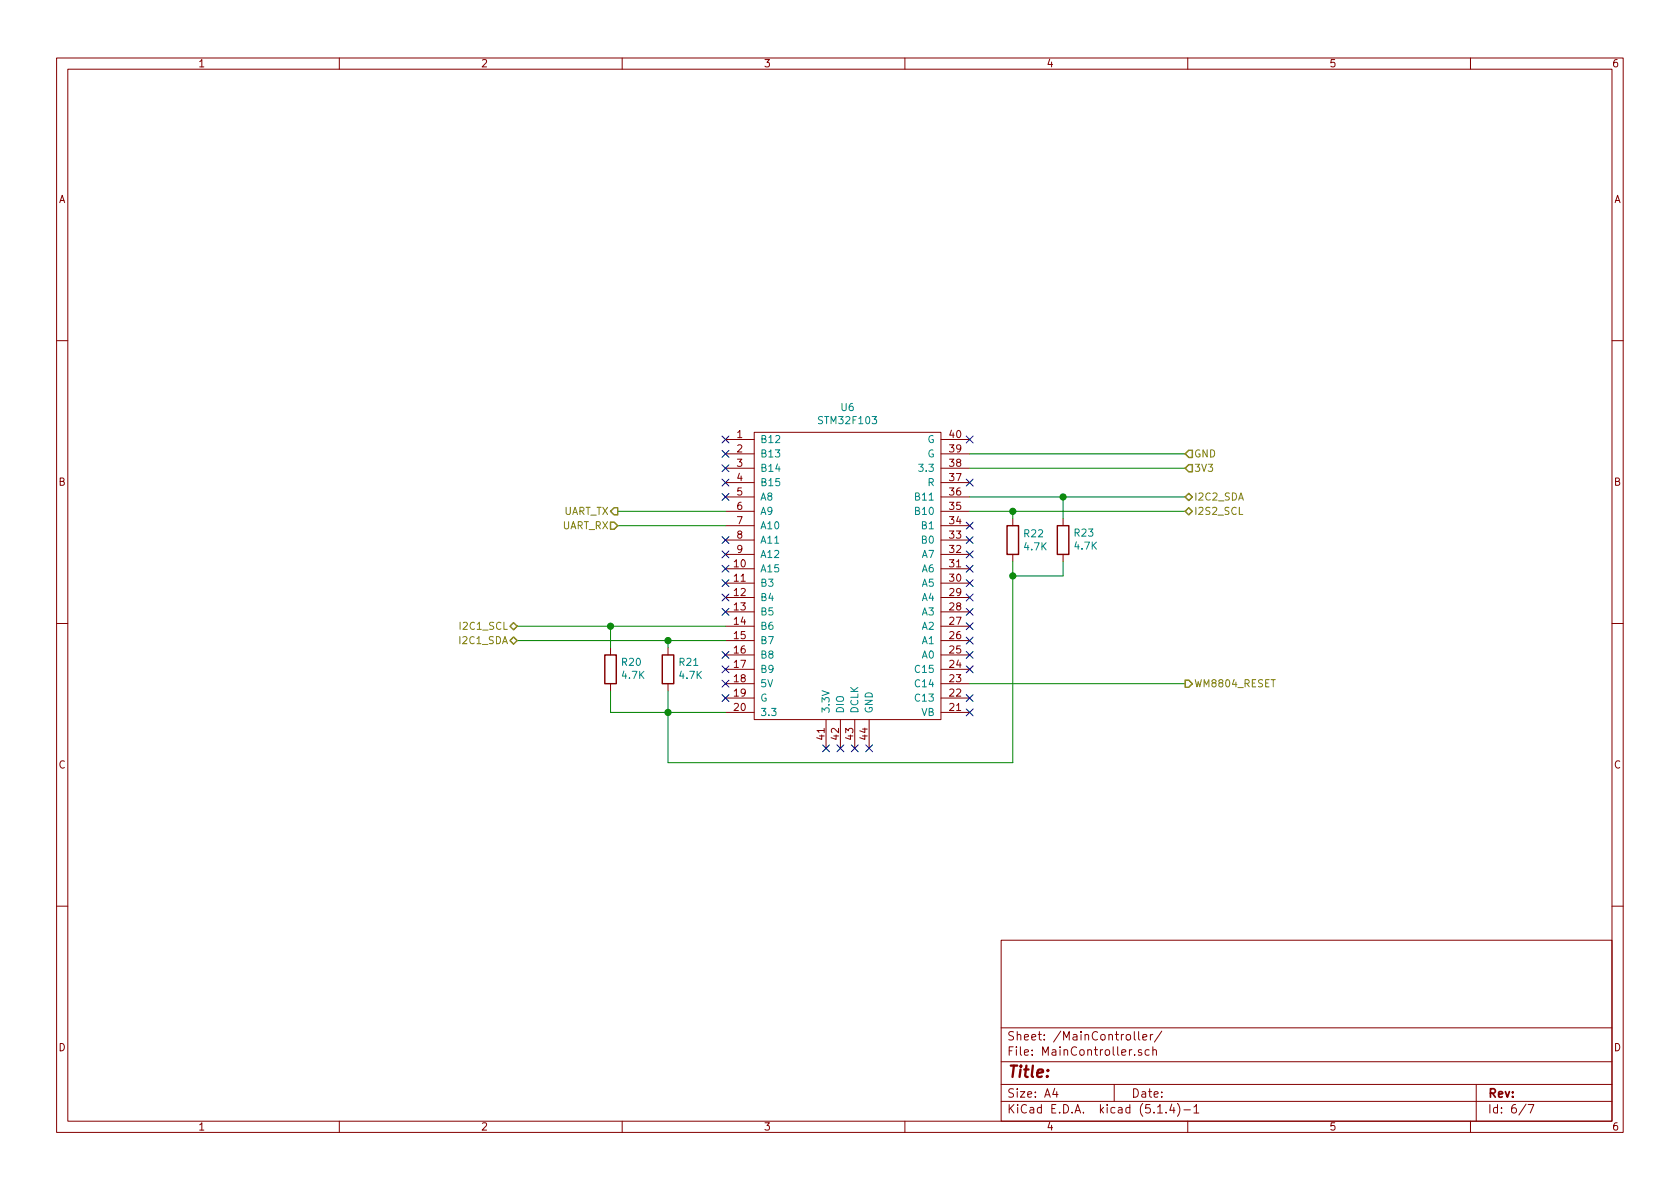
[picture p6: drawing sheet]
EESchema Schematic File Version 4
LIBS:RenaultBT-cache
EELAYER 30 0
EELAYER END
$Descr A4 11693 8268
encoding utf-8
Sheet 6 7
Title ""
Date ""
Rev ""
Comp ""
Comment1 ""
Comment2 ""
Comment3 ""
Comment4 ""
$EndDescr
$Comp
L STM32:STM32F103 U?
U 1 1
P 5900 4000
AR Path="/5D07EA70" Ref="U?"  Part="1" 
AR Path="/5D07E636/5D07EA70" Ref="U6"  Part="1" 
F 0 "U6" H 5900 5175 50  0000 C CNN
F 1 "STM32F103" H 5900 5084 50  0000 C CNN
F 2 "STM32:STM32F103C8T6" H 5900 4150 50  0001 C CNN
F 3 "" H 5900 4150 50  0001 C CNN
	1    5900 4000
	1    0    0    -1  
$EndComp
$Comp
L Device:R R?
U 1 1
P 4650 4650
AR Path="/5D07EA77" Ref="R?"  Part="1" 
AR Path="/5D07E636/5D07EA77" Ref="R21"  Part="1" 
F 0 "R21" H 4580 4604 50  0000 R CNN
F 1 "4.7K" H 4580 4695 50  0000 R CNN
F 2 "Resistor_THT:R_Axial_DIN0207_L6.3mm_D2.5mm_P10.16mm_Horizontal" V 4580 4650 50  0001 C CNN
F 3 "~" H 4650 4650 50  0001 C CNN
	1    4650 4650
	-1   0    0    1   
$EndComp
$Comp
L Device:R R?
U 1 1
P 4250 4650
AR Path="/5D07EA7E" Ref="R?"  Part="1" 
AR Path="/5D07E636/5D07EA7E" Ref="R20"  Part="1" 
F 0 "R20" H 4180 4604 50  0000 R CNN
F 1 "4.7K" H 4180 4695 50  0000 R CNN
F 2 "Resistor_THT:R_Axial_DIN0207_L6.3mm_D2.5mm_P10.16mm_Horizontal" V 4180 4650 50  0001 C CNN
F 3 "~" H 4250 4650 50  0001 C CNN
	1    4250 4650
	-1   0    0    1   
$EndComp
Wire Wire Line
	4250 4350 5050 4350
Wire Wire Line
	4650 4500 4650 4450
Wire Wire Line
	4650 4450 5050 4450
Wire Wire Line
	4650 4950 5050 4950
Wire Wire Line
	4650 4800 4650 4950
Wire Wire Line
	4650 4950 4250 4950
Wire Wire Line
	4250 4800 4250 4950
Connection ~ 4650 4950
$Comp
L Device:R R?
U 1 1
P 7400 3750
AR Path="/5D07EA9F" Ref="R?"  Part="1" 
AR Path="/5D07E636/5D07EA9F" Ref="R23"  Part="1" 
F 0 "R23" H 7330 3704 50  0000 R CNN
F 1 "4.7K" H 7330 3795 50  0000 R CNN
F 2 "Resistor_THT:R_Axial_DIN0207_L6.3mm_D2.5mm_P10.16mm_Horizontal" V 7330 3750 50  0001 C CNN
F 3 "~" H 7400 3750 50  0001 C CNN
	1    7400 3750
	-1   0    0    1   
$EndComp
Text HLabel 3600 4350 0    50   BiDi ~ 0
I2C1_SCL
Text HLabel 3600 4450 0    50   BiDi ~ 0
I2C1_SDA
Wire Wire Line
	3600 4350 4250 4350
Connection ~ 4250 4350
Wire Wire Line
	3600 4450 4650 4450
Connection ~ 4650 4450
Wire Wire Line
	4250 4500 4250 4350
Text HLabel 8250 4750 2    50   Output ~ 0
WM8804_RESET
Wire Wire Line
	7400 3450 6750 3450
$Comp
L Device:R R22
U 1 1
P 7050 3750
F 0 "R22" H 7120 3796 50  0000 L CNN
F 1 "4.7K" H 7120 3705 50  0000 L CNN
F 2 "Resistor_THT:R_Axial_DIN0207_L6.3mm_D2.5mm_P10.16mm_Horizontal" V 6980 3750 50  0001 C CNN
F 3 "~" H 7050 3750 50  0001 C CNN
	1    7050 3750
	1    0    0    -1  
$EndComp
Wire Wire Line
	7050 3900 7050 4000
Wire Wire Line
	7050 5300 4650 5300
Wire Wire Line
	4650 5300 4650 4950
Wire Wire Line
	7050 3550 7050 3600
Wire Wire Line
	6750 3550 7050 3550
Wire Wire Line
	7400 3600 7400 3450
Wire Wire Line
	7400 3900 7400 4000
Wire Wire Line
	7400 4000 7050 4000
Connection ~ 7050 4000
Wire Wire Line
	7050 4000 7050 5300
Text HLabel 8250 3550 2    50   BiDi ~ 0
I2S2_SCL
Text HLabel 8250 3450 2    50   BiDi ~ 0
I2C2_SDA
Wire Wire Line
	8250 3550 7050 3550
Connection ~ 7050 3550
Wire Wire Line
	7400 3450 8250 3450
Connection ~ 7400 3450
Text HLabel 8250 3250 2    50   Input ~ 0
3V3
Text HLabel 8250 3150 2    50   Input ~ 0
GND
Wire Wire Line
	8250 3150 6750 3150
NoConn ~ 6750 3350
NoConn ~ 6750 3650
NoConn ~ 6750 3750
NoConn ~ 6750 3850
NoConn ~ 6750 3950
NoConn ~ 6750 4050
NoConn ~ 6750 4150
NoConn ~ 6750 4250
NoConn ~ 6750 4350
NoConn ~ 6750 4450
NoConn ~ 6750 4550
NoConn ~ 6750 4650
NoConn ~ 6750 4850
NoConn ~ 6750 4950
NoConn ~ 5050 4750
NoConn ~ 5050 4650
NoConn ~ 5050 4550
NoConn ~ 5050 4250
NoConn ~ 5050 4150
NoConn ~ 5050 4050
NoConn ~ 5050 3950
NoConn ~ 5050 3850
NoConn ~ 5050 3750
NoConn ~ 5050 3450
NoConn ~ 5050 3350
NoConn ~ 5050 3250
NoConn ~ 5050 3150
NoConn ~ 5050 3050
NoConn ~ 5750 5200
NoConn ~ 5850 5200
NoConn ~ 5950 5200
NoConn ~ 6050 5200
NoConn ~ 5050 4850
Wire Wire Line
	6750 3250 8250 3250
Wire Wire Line
	6750 4750 8250 4750
Text HLabel 4300 3650 0    50   Input ~ 0
UART_RX
Wire Wire Line
	4300 3650 5050 3650
Text HLabel 4300 3550 0    50   Output ~ 0
UART_TX
Wire Wire Line
	4300 3550 5050 3550
NoConn ~ 6750 3050
$EndSCHEMATC
